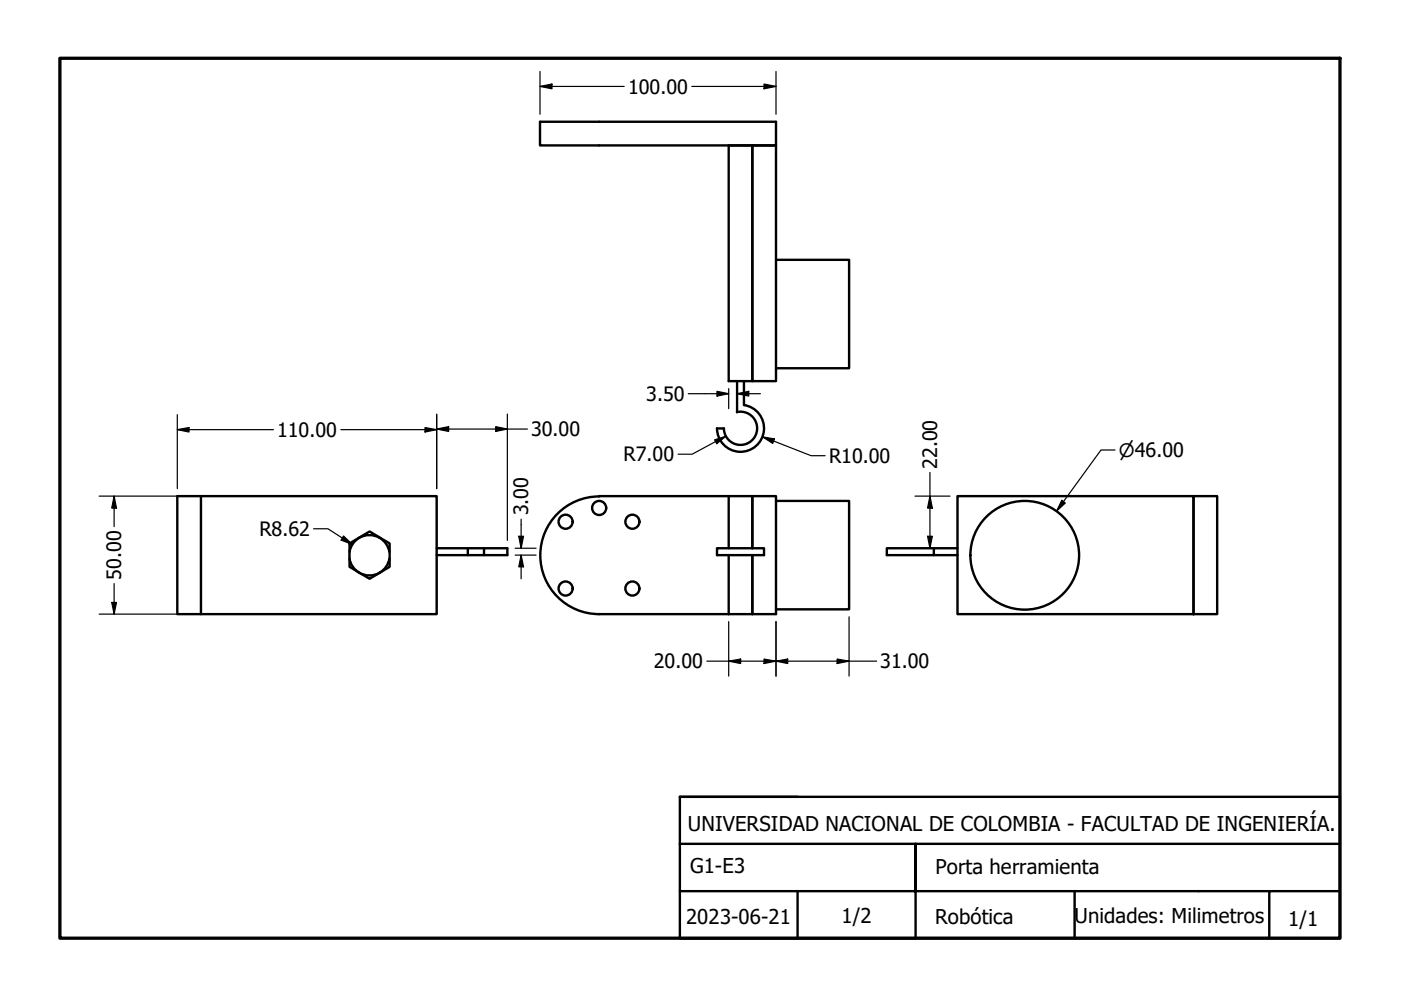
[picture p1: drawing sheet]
<svg xmlns="http://www.w3.org/2000/svg" width="297mm" height="210mm" viewBox="0 0 297 210" stroke-linecap="round" stroke-linejoin="round" font-family="sans-serif">
<!-- layer: Visible (ANSI) -->
<g fill="none" stroke="#000" stroke-width=".51">
<path d="M114.5 25.8h50v5h-50zM154.5 30.8h5v50h-5zM159.5 30.8h5v50h-5zM164.5 55.1h15.5v23h-15.5M152 90.8h1.5M156.2 87.4a3.5 3.5 0 0 1 4.3 2.9 3.5 3.5 0 0 1-3.2 4 3.5 3.5 0 0 1-3.8-3.5M156.3 80.8v6.6M157.7 80.8l.1 5.1a5 5 0 0 1 4.2 5.4 5 5 0 0 1-5.2 4.5 5 5 0 0 1-4.8-5M37.6 105.2h5v25h-5zM42.6 105.2h50v25h-50M74.1 118.4a4.3 4.3 0 0 0 4.2 3.6 4.3 4.3 0 0 0 4.3-3.6M74.1 117a4.3 4.3 0 0 1 4.2-3.6 4.3 4.3 0 0 1 4.3 3.6"/>
<path d="M74.1 115.2l4.3-2.5 4.2 2.5v5l-4.2 2.5-4.3-2.5zM92.6 116.2h6.6M99.2 117.7h3.4v-1.5h5v1.5h-5M102.6 116.2h-3.4v1.5h-6.6M127 105.2h27.5M127 105.3a12.5 12.5 0 0 0-12.4 12.4 12.5 12.5 0 0 0 12.4 12.5M152 116.2h10v1.5h-10zM154.5 105.2h5v11v-11h5v25h-5v-12.5v12.5h-32.5M154.5 105.2v11M154.5 117.7v12.5M164.5 106.2h15.5v23h-15.5M198 116.2h-10v1.5h10v-1.5h5"/>
<path d="M198 117.7h5M203 105.2h50v25h-50zM253 105.2h5.1v25h-5.1z"/>
<circle cx="119.9" cy="110.6" r="1.49"/>
<circle cx="127" cy="107.7" r="1.49"/>
<circle cx="134.1" cy="110.6" r="1.49"/>
<circle cx="217.3" cy="117.7" r="11.5"/>
<circle cx="119.9" cy="124.8" r="1.49"/>
<circle cx="134.1" cy="124.8" r="1.49"/>
</g>
<!-- layer: Title (ANSI)-1 -->
<path d="M144.1 178.9v20h25M144.1 178.9h140M169.1 168.9h-25v10M144.1 188.9h50v-10v20h-25v-10M194.1 188.9h75M227.8 188.9v10M284.1 188.9h-15v10" fill="none" stroke="#000" stroke-width=".51"/>
<!-- layer: Title (ANSI) -->
<path d="M144.1 168.9h140v30h-140" fill="none" stroke="#000" stroke-width=".51"/>
<!-- layer: Border (ANSI) -->
<path d="M12.7 12.4h271.4v186.5h-271.4z" fill="none" stroke="#000" stroke-width=".7"/>
<!-- layer: Dimension (ANSI) -->
<g fill="none" stroke="#000" stroke-width=".25">
<path d="M114.5 18.3l2.5-.5v1zM114.5 18.3h17.8M114.5 15.1v9.1M146.7 18.3h17.8M162 17.8l2.5 .5-2.5 .5zM164.5 15.1v9.1M37.6 91.1l2.5-.5v1zM37.6 91.1h20.4M37.6 87.9v15.7M72.3 91.1h20.3M90.1 90.6l2.5 .5-2.5 .5zM92.6 91l2.5-.5v1z"/>
<path d="M92.6 87.8v15.8M92.6 91h19.2M105.1 90.5l2.5 .5-2.5 .5zM107.6 87.8v26.8M145.9 83.5h8.6M151.5 93.3l2.4-.8-1.9 1.6zM152 83l2.5 .5-2.5 .5zM153.9 92.5l-7.2 3.8h-2.9M154.5 82.4v4.2M156.3 83.5l2.4-.5v1zM156.3 83.5h4.9M161.7 92.6l2.5 .5-.4 .9z"/>
<path d="M161.7 92.6l10.3 4h2.9M236.4 95.4h-3l-9.4 13M21 105.2h20M24.2 105.2l.5 2.5h-1zM24.2 105.2v6.5M66.5 112.1h3l5.2 3.3M72.8 113.6l1.9 1.8-2.4-.9zM75 115.1a4.3 4.3 0 0 0-.9 3.4M109.2 116.2h4.5M109.2 117.7h4.5M110 113.7h1l-.5 2.5zM110.5 117.7l.5 2.5h-1z"/>
<path d="M110.5 110.1v6.1M110.5 117.7v5M194 105.2h7.4M196.7 113.7h1l-.5 2.5zM197.2 105.2l.5 2.5h-1zM197.2 100.2v16M225.1 106.1l.8 .6-1.9 1.7zM21 130.2h20M23.7 127.7h1l-.5 2.5zM24.2 123.7v6.5M154.5 131.8v11.6M162 139.7l2.5 .5-2.5 .5z"/>
<path d="M164.5 131.8v11.6M177.5 139.7l2.5 .5-2.5 .5zM180 130.8v12.6M149.9 140.2h36M154.5 140.2l2.5-.5v1zM164.5 140.2l2.5-.5v1z"/>
</g>
<g fill="#000">
<path d="M114.5 18.3l2.5-.5v1z" fill-rule="evenodd"/>
<path d="M162 17.8l2.5 .5-2.5 .5z" fill-rule="evenodd"/>
<path d="M37.6 91.1l2.5-.5v1z" fill-rule="evenodd"/>
<path d="M90.1 90.6l2.5 .5-2.5 .5z" fill-rule="evenodd"/>
<path d="M92.6 91l2.5-.5v1z" fill-rule="evenodd"/>
<path d="M105.1 90.5l2.5 .5-2.5 .5z" fill-rule="evenodd"/>
<path d="M151.5 93.3l2.4-.8-1.9 1.6z" fill-rule="evenodd"/>
<path d="M152 83l2.5 .5-2.5 .5z" fill-rule="evenodd"/>
<path d="M156.3 83.5l2.4-.5v1z" fill-rule="evenodd"/>
<path d="M161.7 92.6l2.5 .5-.4 .9z" fill-rule="evenodd"/>
<path d="M24.2 105.2l.5 2.5h-1z" fill-rule="evenodd"/>
<path d="M72.8 113.6l1.9 1.8-2.4-.9z" fill-rule="evenodd"/>
<path d="M110 113.7h1l-.5 2.5z" fill-rule="evenodd"/>
<path d="M196.7 113.7h1l-.5 2.5z" fill-rule="evenodd"/>
<path d="M197.2 105.2l.5 2.5h-1z" fill-rule="evenodd"/>
<path d="M225.1 106.1l.8 .6-1.9 1.7z" fill-rule="evenodd"/>
<path d="M23.7 127.7h1l-.5 2.5z" fill-rule="evenodd"/>
<path d="M110.5 117.7l.5 2.5h-1z" fill-rule="evenodd"/>
<path d="M154.5 140.2l2.5-.5v1z" fill-rule="evenodd"/>
<path d="M164.5 140.2l2.5-.5v1z" fill-rule="evenodd"/>
<path d="M162 139.7l2.5 .5-2.5 .5z" fill-rule="evenodd"/>
<path d="M177.5 139.7l2.5 .5-2.5 .5z" fill-rule="evenodd"/>
</g>
<g font-size="4.3">
<text x="145.9" y="176.2">UNIVERSIDAD NACIONAL DE COLOMBIA - FACULTAD DE INGENIERÍA.</text>
<text x="146.3" y="185.1">G1-E3</text>
<text x="198.3" y="185.4">Porta herramienta</text>
<text x="145.5" y="195.8">2023-06-21</text>
<text x="178.4" y="195.7">1/2</text>
<text x="198.2" y="195.9">Robótica</text>
<text x="227.8" y="195.7">Unidades: Milimetros</text>
<text x="273.1" y="196.3">1/1</text>
</g>
<g font-size="4.2">
<text x="133.2" y="19.8">100.00</text>
<text x="137" y="85">3.50</text>
<text x="58.7" y="92.6">110.00</text>
<text x="112.6" y="92.5">30.00</text>
<text x="132.2" y="97.8">R7.00</text>
<text x="175.8" y="98.1">R10.00</text>
<text x="198.7" y="99.4" transform="rotate(-90 198.7 99.4)">22.00</text>
<text x="55" y="113.6">R8.62</text>
<text x="112" y="109.3" transform="rotate(-90 112 109.3)">3.00</text>
<text x="25.7" y="122.9" transform="rotate(-90 25.7 122.9)">50.00</text>
<text x="138.6" y="141.7">20.00</text>
<text x="186.6" y="141.7">31.00</text>
</g>
<text font-size="3.9" x="237.2" y="96.9">⌀46.00</text>
</svg>
